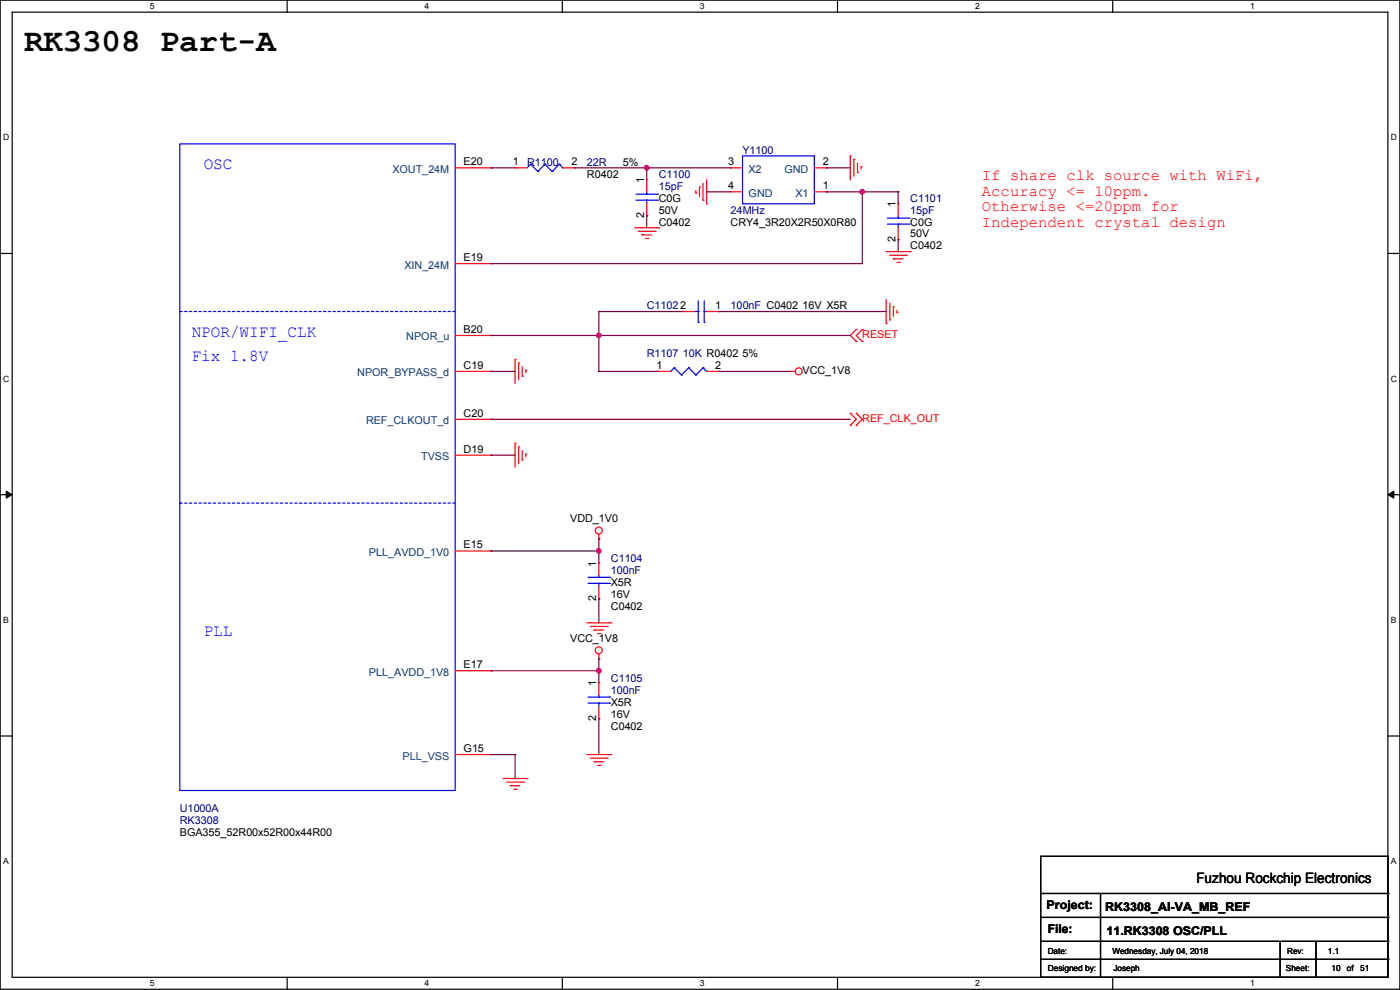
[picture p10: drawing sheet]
<svg xmlns="http://www.w3.org/2000/svg" width="297mm" height="210mm" viewBox="0 0 297 210" stroke-linecap="round" stroke-linejoin="round" font-family="sans-serif">
<path d="M0 0h297v209.8h-297zM2.6 2.6h291.8v204.7h-291.8z" fill="none" stroke="#000" stroke-width=".25"/>
<g fill="#fff">
<path d="M31.7 .3h1v2h-1z"/>
<path d="M31.7 207.6h1v2h-1z"/>
</g>
<path d="M60.9 0v2.6M60.9 207.3v2.5" fill="none" stroke="#000" stroke-width=".25"/>
<g fill="#fff">
<path d="M90.1 .3h1v2h-1z"/>
<path d="M90.1 207.6h1v2h-1z"/>
</g>
<path d="M119.3 0v2.6M119.3 207.3v2.5" fill="none" stroke="#000" stroke-width=".25"/>
<g fill="#fff">
<path d="M148.5 .3h.9v2h-.9z"/>
<path d="M148.5 207.6h.9v2h-.9z"/>
</g>
<path d="M177.7 0v2.6M177.7 207.3v2.5" fill="none" stroke="#000" stroke-width=".25"/>
<g fill="#fff">
<path d="M206.8 .3h1v2h-1z"/>
<path d="M206.8 207.6h1v2h-1z"/>
</g>
<path d="M236.1 0v2.6M236.1 207.3v2.5" fill="none" stroke="#000" stroke-width=".25"/>
<g fill="#fff">
<path d="M265.2 .3h1v2h-1z"/>
<path d="M265.2 207.6h1v2h-1z"/>
<path d="M.7 28.2h1.2v1.9h-1.2z"/>
<path d="M295.1 28.2h1.2v1.9h-1.2z"/>
<path d="M.7 79.3h1.2v2h-1.2z"/>
<path d="M295.1 79.3h1.2v2h-1.2z"/>
</g>
<path d="M0 53.8h2.6M294.4 53.8h2.6" fill="none" stroke="#000" stroke-width=".25"/>
<g fill="#fff">
<path d="M.7 130.5h1.2v2h-1.2z"/>
<path d="M295.1 130.5h1.1v2h-1.1z"/>
</g>
<path d="M0 104.9h2.6M294.4 104.9h2.6" fill="none" stroke="#000" stroke-width=".25"/>
<path d="M1.3 104.2l1.3 .7-1.3 .8zM294.4 104.9l1.3-.7v1.5z" fill="#000" stroke="#000" stroke-width=".21"/>
<g fill="#fff">
<path d="M.7 181.7h1.2v2h-1.2z"/>
<path d="M295.1 181.7h1.1v2h-1.1z"/>
</g>
<g fill="none" stroke="#000" stroke-width=".25">
<path d="M0 156.1h2.6M294.4 156.1h2.6M220.8 181.7h73.6v25.6h-73.6zM220.8 189.5h73.6M220.8 194.6h73.6M220.8 199.7h73.6M233.5 189.5v17.8M271.6 199.7v7.6M279.2 199.7v7.6M294.4 189.5h.1M294.4 194.6h.1M294.4 199.7h.1"/>
<path d="M220.8 203.5h73.6M233.5 207.3h.1M271.6 207.3h.1M279.2 207.3h.1M294.4 203.5h.1"/>
</g>
<g fill="none" stroke="#f00" stroke-width=".25">
<path d="M96.6 35.6h7.6M104.2 35.6h.1M109.3 35.6h.1M109.3 35.6h2.5M119.4 35.6h2.6M122 35.6h.1M137.2 38.1h.1M137.2 38.1v2.6M148.4 39.7h.1M148.4 39.7v2M149.1 38.9v3.6M149.9 38.1v5.1"/>
<path d="M155 35.6h.1M155 35.6h2.5M172.8 35.6h2.5M175.3 35.6h.1M180.4 33.1h.1M180.4 33.1v5M181.1 33.8h.1M181.1 33.8v3.6M181.9 36.6h.1M181.9 34.6v2M182.7 35.3h.1M182.7 35.3v.6"/>
<path d="M96.6 55.9h7.6M104.2 55.9h.1M134.7 48.3h5M135.4 49.1h3.6M136.2 49.8h.1M136.2 49.8h2M136.9 50.6h.6M137.2 45.8h.1M137.2 43.2v2.6M137.5 50.6h.1M139 49.1h.1M139.7 48.3h.1"/>
<path d="M147.6 40.9h.1M147.6 40.4v.5M149.1 42.5h.1M149.9 43.2h.1M155 40.7h.1M155 40.7h2.5M172.8 40.7h2.5M175.3 40.7h.1M188 53.4h5.1M188.8 54.1h3.5M189.5 54.9h.1M189.5 54.9h2.1"/>
<path d="M190.3 55.7h.5M190.5 43.2h.1M190.5 50.8h.1M190.5 43.2v2.6M190.5 48.3v2.5M190.8 55.7h.1M192.3 54.1h.1M193.1 53.4h.1M96.6 78.8h7.6M96.6 71.2h7.6M104.2 71.2h.1M104.2 78.8h.1"/>
<path d="M109.3 76.2h.1M109.3 76.2v5.1M110 77h.1M110 77v3.6M110.8 79.8h.1M110.8 77.8v2M111.5 78.5h.1M111.5 78.5v.5M139.7 78.8h.1M139.7 78.8h2.6M144.8 66.1h.1M144.8 66.1h2.6"/>
<path d="M149.9 78.8h2.5M149.9 66.1h2.5M152.4 78.8h.1M152.4 66.1h.1M167.7 78.8h.1M167.7 78.8h1M181.7 69.9h.1M181.7 72.4h.1M181.7 69.9l-1.3 1.3 1.3 1.2M182.9 72.4h.1M182.9 69.9h.1M182.9 69.9l-1.2 1.3 1.2 1.2"/>
<path d="M188 68.6h.1M188 63.5v5.1M188.8 67.9h.1M188.8 64.3v3.6M189.5 65.1h.1M189.5 65.1v2M190.3 66.3h.1M190.3 65.8v.5M96.6 96.6h7.6M96.6 88.9h7.6M104.2 96.6h.1M104.2 88.9h.1"/>
<path d="M109.3 94h.1M109.3 94v5.1M110 94.8h.1M110 94.8v3.5M110.8 97.6h.1M110.8 95.5v2.1M111.5 96.3h.1M111.5 96.3v.5M180.4 90.2h.1M180.4 87.7h.1M180.4 87.7l1.3 1.2-1.3 1.3M181.7 90.2h.1"/>
<path d="M181.7 87.7h.1M181.7 87.7l1.2 1.2-1.2 1.3M96.6 116.9h7.6M104.2 116.9h.1M127 114.3h.1M127 119.4h.1M127 113.3v1M127 119.4v2.6M124.5 132.1h5.1M125.3 132.9h3.5M126 133.6h.1M126 133.6h2.1"/>
<path d="M126.8 134.4h.5M127 139.7h.1M127 127h.1M127 124.5v2.5M127 138.7v1M127.3 134.4h.1M128.8 132.9h.1M129.6 132.1h.1M96.6 142.3h7.6M104.2 142.3h.1M127 144.8h.1M127 152.4h.1"/>
<path d="M127 144.8v2.6M127 149.9v2.5M96.6 160.1h7.6M104.2 160.1h.1M106.7 165.1h5.1M107.5 165.9h3.5M108.2 166.7h.1M108.2 166.7h2.1M109 167.4h.5M109.5 167.4h.1M111 165.9h.1M111.8 165.1h.1"/>
<path d="M124.5 160.1h5.1M125.3 160.8h3.5M126 161.6h.1M126 161.6h2.1M126.8 162.3h.5M127.3 162.3h.1M128.8 160.8h.1M129.6 160.1h.1"/>
<circle cx="169.4" cy="78.8" r=".74"/>
<circle cx="127" cy="112.5" r=".74"/>
<circle cx="127" cy="137.9" r=".74"/>
</g>
<g fill="none" stroke="#00f" stroke-width=".25">
<path d="M38.1 30.5h58.5v137.2h-58.5zM112.6 34.8h.1M112.6 34.8l-.8 .8M112.6 34.8l1.5 1.6M114.1 36.4h.1M115.6 34.8h.1M115.6 34.8l-1.5 1.6M115.6 34.8l1.5 1.6M117.1 36.4h.1M118.7 34.8h.1M118.7 34.8l-1.6 1.6M118.7 34.8l.7 .8"/>
<path d="M119.4 35.6h.1M157.5 33.1h15.3v10.1h-15.3zM134.9 42.5h4.6M134.9 41.2h4.6M137.2 41.2h.1M137.2 42.5h.1M137.2 40.7v.5M137.2 42.5v.7M139.5 42.5h.1M139.5 41.2h.1M188.3 47.5h4.5M188.3 46.3h4.5"/>
<path d="M190.5 46.3h.1M190.5 47.5h.1M190.5 45.8v.5M190.5 47.5v.8M192.8 47.5h.1M192.8 46.3h.1M143 78h.1M143 78l-.7 .8M143 78l1.6 1.5M144.6 79.5h.1M146.1 78h.1M146.1 78l-1.5 1.5"/>
<path d="M146.1 78l1.5 1.5M147.4 66.1h.7M147.6 79.5h.1M148.1 68.4h.1M148.1 66.1h.1M148.1 63.8v4.6M149.1 78h.1M149.1 78l-1.5 1.5M149.1 78l.8 .8M149.4 66.1h.1M149.4 68.4h.1M149.4 66.1h.5"/>
<path d="M149.4 63.8v4.6M149.9 78.8h.1M124.8 123.7h4.5M124.8 122.5h4.5M127 122.5h.1M127 123.7h.1M127 122v.5M127 123.7v.8M129.3 123.7h.1M129.3 122.5h.1M124.8 149.1h4.5M124.8 147.9h4.5"/>
<path d="M127 147.9h.1M127 149.1h.1M127 147.4v.5M127 149.1v.8M129.3 149.1h.1M129.3 147.9h.1"/>
</g>
<path d="M38.1 66.1h.1M96.6 66.1h-58.5M38.1 106.7h.1M96.6 106.7h-58.5" fill="none" stroke="#00f" stroke-width=".25" stroke-dasharray=".5 .5"/>
<g fill="none" stroke="#800040" stroke-width=".25">
<path d="M104.2 35.6h.1M104.2 35.6h5.1M122 35.6h.1M122 35.6h33M137.2 35.6h.1M137.2 35.6v2.5M175.3 35.6h.1M175.3 35.6h5.1M104.2 55.9h.1M137.2 45.8h.1M137.2 45.8v2.5M149.9 40.7h.1"/>
<path d="M149.9 40.7h5.1M175.3 40.7h.1M175.3 40.7h15.2M182.9 40.7h.1M182.9 40.7v15.2h-78.7M190.5 40.7h.1M190.5 50.8h.1M190.5 40.7v2.5M190.5 50.8v2.6M104.2 71.2h.1M104.2 78.8h.1M104.2 71.2h76.2"/>
<path d="M104.2 78.8h5.1M127 66.1h.1M127 78.8h.1M127 71.2h.1M127 66.1h17.8M127 78.8h12.7M127 66.1v12.7M152.4 66.1h.1M152.4 78.8h.1M152.4 66.1h35.6M152.4 78.8h15.3M104.2 88.9h.1"/>
<path d="M104.2 96.6h.1M104.2 88.9h76.2M104.2 96.6h5.1M104.2 116.9h.1M104.2 116.9h22.8M127 114.3h.1M127 116.9h.1M127 114.3v5.1M127 127h.1M127 139.7h.1M127 127v5.1M127 139.7v5.1"/>
<path d="M104.2 142.3h.1M104.2 142.3h22.8M127 152.4h.1M127 142.3h.1M127 152.4v7.7M104.2 160.1h.1M104.2 160.1h5.1M109.3 160.1h.1M109.3 160.1v5"/>
</g>
<g fill="#f0f" stroke="#f0f" stroke-width=".25">
<circle cx="182.9" cy="40.7" r=".49"/>
<circle cx="137.2" cy="35.6" r=".49"/>
<circle cx="127" cy="116.9" r=".49"/>
<circle cx="127" cy="142.3" r=".49"/>
<circle cx="127" cy="71.1" r=".49"/>
</g>
<text font-size="6.9" x="5.1" y="10.8">RK3308 Part-A</text>
<g font-size="3.6" fill="#00f">
<text x="43.2" y="35.9">OSC</text>
<text x="40.7" y="71.4">NPOR/WIFI_CLK</text>
<text x="40.7" y="76.5">Fix 1.8V</text>
<text x="43.2" y="134.9">PLL</text>
</g>
<g font-size="3.3" fill="#f00">
<text x="208.3" y="38.2">If share clk source with WiFi,</text>
<text x="208.3" y="41.5">Accuracy &lt;= 10ppm.</text>
<text x="208.3" y="44.8">Otherwise &lt;=20ppm for</text>
<text x="208.3" y="48.1">Independent crystal design</text>
</g>
<text font-size="3" x="253.8" y="187.2">Fuzhou Rockchip Electronics</text>
<g font-size="2.5">
<text x="222" y="192.9">Project:</text>
<text x="222.3" y="198">File:</text>
<text x="234.5" y="193.2">RK3308_AI-VA_MB_REF</text>
<text x="234.7" y="198.2">11.RK3308 OSC/PLL</text>
</g>
<g font-size="2.3">
<text x="98.3" y="35.1">E20</text>
<text x="108.8" y="35.1">1</text>
<text x="121.2" y="35.1">2</text>
<text x="132.1" y="35.1">5%</text>
<text x="154.5" y="35.1">3</text>
<text x="174.6" y="35.1">2</text>
<text x="124.5" y="37.7">R0402</text>
<text x="136.7" y="38.9" transform="rotate(-90 136.7 38.9)">1</text>
<text x="154.5" y="40.1">4</text>
<text x="174.6" y="40.1">1</text>
<text x="136.7" y="46.3" transform="rotate(-90 136.7 46.3)">2</text>
<text x="139.8" y="47.8">C0402</text>
<text x="139.8" y="42.8">C0G</text>
<text x="139.8" y="45.3">50V</text>
<text x="155" y="47.8">CRY4_3R20X2R50X0R80</text>
<text x="190" y="44" transform="rotate(-90 190 44)">1</text>
<text x="193.1" y="47.8">C0G</text>
<text x="190" y="51.3" transform="rotate(-90 190 51.3)">2</text>
<text x="193.1" y="52.9">C0402</text>
<text x="193.1" y="50.4">50V</text>
<text x="98.3" y="55.4">E19</text>
<text x="151.7" y="65.5">1</text>
<text x="170.2" y="65.6">16V X5R</text>
<text x="98.3" y="70.6">B20</text>
<text x="157.5" y="75.8">5%</text>
<text x="98.3" y="78.2">C19</text>
<text x="139.2" y="78.2">1</text>
<text x="151.7" y="78.2">2</text>
<text x="170.2" y="79.3">VCC_1V8</text>
<text x="98.3" y="88.4">C20</text>
<text x="98.3" y="96">D19</text>
<text x="121" y="110.8">VDD_1V0</text>
<text x="98.3" y="116.3">E15</text>
<text x="126.5" y="120.2" transform="rotate(-90 126.5 120.2)">1</text>
<text x="129.6" y="124.3">X5R</text>
<text x="126.5" y="127.6" transform="rotate(-90 126.5 127.6)">2</text>
<text x="129.6" y="129.4">C0402</text>
<text x="129.6" y="126.8">16V</text>
<text x="121" y="136.2">VCC_1V8</text>
<text x="98.3" y="141.7">E17</text>
<text x="126.5" y="145.6" transform="rotate(-90 126.5 145.6)">1</text>
<text x="129.6" y="149.7">X5R</text>
<text x="126.5" y="153" transform="rotate(-90 126.5 153)">2</text>
<text x="129.6" y="154.8">C0402</text>
<text x="129.6" y="152.2">16V</text>
<text x="98.3" y="159.5">G15</text>
<text x="38.1" y="177.4">BGA355_52R00x52R00x44R00</text>
</g>
<g font-size="2.3" fill="#000080">
<text x="111.8" y="35.1">R1100</text>
<text x="124.5" y="35.1">22R</text>
<text x="157.5" y="32.6">Y1100</text>
<text x="139.8" y="37.7">C1100</text>
<text x="139.8" y="40.2">15pF</text>
<text x="155" y="45.3">24MHz</text>
<text x="193.1" y="42.8">C1101</text>
<text x="193.1" y="45.3">15pF</text>
<text x="137.2" y="65.6">C11022</text>
<text x="155" y="65.6">100nF C0402</text>
<text x="137.2" y="75.8">R1107</text>
<text x="144.8" y="75.8">10K R0402</text>
<text x="129.6" y="119.2">C1104</text>
<text x="129.6" y="121.8">100nF</text>
<text x="129.6" y="144.6">C1105</text>
<text x="129.6" y="147.2">100nF</text>
<text x="38.1" y="172.3">U1000A</text>
<text x="38.1" y="174.8">RK3308</text>
</g>
<g font-size="2.3" fill="#004080">
<text x="83.3" y="36.7">XOUT_24M</text>
<text x="158.8" y="36.7">X2</text>
<text x="158.8" y="41.7">GND</text>
<text x="166.4" y="36.7">GND</text>
<text x="168.8" y="41.7">X1</text>
<text x="85.8" y="57">XIN_24M</text>
<text x="86.2" y="72.2">NPOR_u</text>
<text x="75.8" y="79.8">NPOR_BYPASS_d</text>
<text x="77.6" y="90">REF_CLKOUT_d</text>
<text x="89.3" y="97.6">TVSS</text>
<text x="78.3" y="117.9">PLL_AVDD_1V0</text>
<text x="78.3" y="143.3">PLL_AVDD_1V8</text>
<text x="85.4" y="161.1">PLL_VSS</text>
</g>
<g font-size="2.3" fill="#f00">
<text x="182.9" y="71.7">RESET</text>
<text x="182.9" y="89.5">REF_CLK_OUT</text>
</g>
<g font-size="1.8">
<text x="31.8" y="1.9">5</text>
<text x="90.1" y="1.9">4</text>
<text x="148.5" y="1.9">3</text>
<text x="206.8" y="1.9">2</text>
<text x="265.2" y="1.9">1</text>
<text x=".7" y="29.8">D</text>
<text x="295.1" y="29.8">D</text>
<text x=".7" y="80.9">C</text>
<text x="295.1" y="80.9">C</text>
<text x=".7" y="132.1">B</text>
<text x="295.1" y="132.1">B</text>
<text x=".7" y="183.3">A</text>
<text x="295.1" y="183.3">A</text>
<text x="222.3" y="202.3">Date:</text>
<text x="236" y="202.3">Wednesday, July 04, 2018</text>
<text x="273.1" y="202.3">Rev:</text>
<text x="281.7" y="202.3">1.1</text>
<text x="31.8" y="209.2">5</text>
<text x="90.1" y="209.2">4</text>
<text x="148.5" y="209.2">3</text>
<text x="206.8" y="209.2">2</text>
<text x="222.3" y="205.9">Designed by:</text>
<text x="236.2" y="205.9">Joseph</text>
<text x="265.2" y="209.2">1</text>
<text x="272.8" y="205.9">Sheet:</text>
<text x="282.5" y="205.9">10</text>
<text x="285.7" y="205.9">of</text>
<text x="288.6" y="205.9">51</text>
</g>
</svg>
